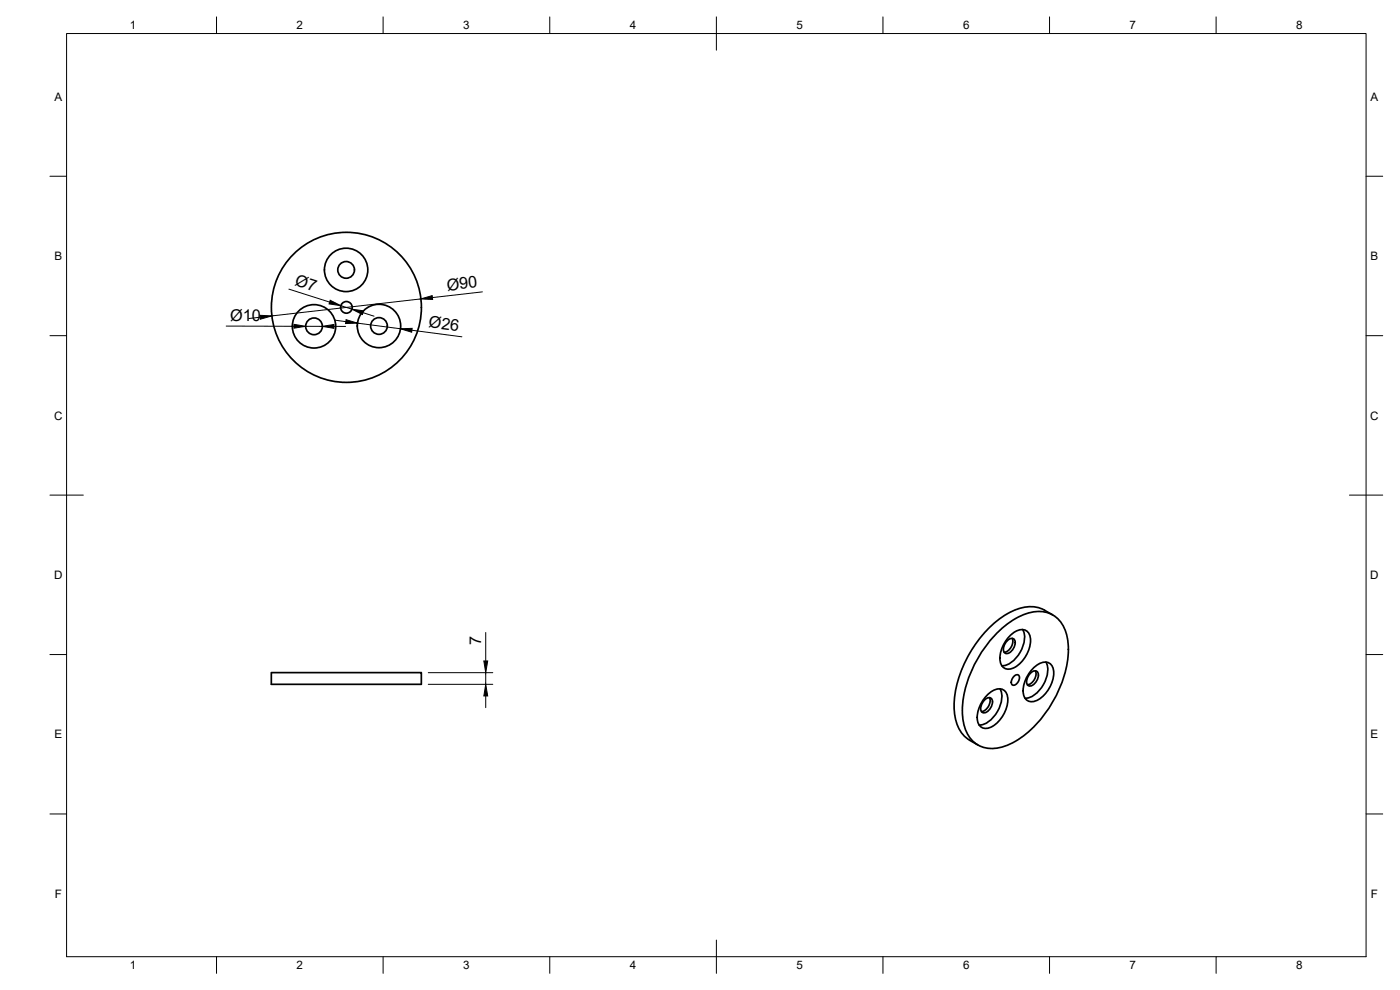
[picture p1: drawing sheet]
<svg xmlns="http://www.w3.org/2000/svg" width="420mm" height="297mm" viewBox="0 0 420 297" stroke-linecap="round" stroke-linejoin="round" font-family="sans-serif">
<!-- layer: Visible -->
<g fill="none" stroke="#000" stroke-width=".51">
<path d="M299.2 190a19.7 19.7 0 0 1 12.7-6.5 8.7 8.7 0 0 1 8.5 8 31.2 31.2 0 0 1-6.5 22.3 25.9 25.9 0 0 1-13.6 10.5 8.5 8.5 0 0 1-10.9-6.3 26.7 26.7 0 0 1 3.2-18.8l3-4.9zM302.4 192.1a1.26 1.26 0 0 1 1.8-.5 1.26 1.26 0 0 1 .4 1.8 2.8 2.8 0 0 1-2.9 2.6 2.81 2.81 0 0 1 .7-3.9zM303.2 190.6a4.1 4.1 0 0 1 5-1.2 5.7 5.7 0 0 1 .2 6.4 8.3 8.3 0 0 1-5.3 4.9 2.68 2.68 0 0 1-3-3.2 10.3 10.3 0 0 1 3.1-6.9zM303.8 191.5a3.3 3.3 0 0 1-2.4 4.2M306.9 188.9a7.8 7.8 0 0 1-1.8 8.3l-1.2 1.3-1.3 .8-1.9 .5M313.9 198.6a7.8 7.8 0 0 1-1.8 8.4l-1.3 1.2-1.3 .9-1.9 .4M316 184.5a10.9 10.9 0 0 0-13.1-.7 34.7 34.7 0 0 0-16.5 28.8 11.2 11.2 0 0 0 7.1 10.9M81.4 201.8h45v3.5h-45zM295.6 209.9a1.26 1.26 0 0 1 1.7-.5 1.26 1.26 0 0 1 .5 1.8 2.8 2.8 0 0 1-3 2.6 2.81 2.81 0 0 1 .8-3.9zM296.4 208.4a4.1 4.1 0 0 1 5-1.2 5.7 5.7 0 0 1 .2 6.4 8.3 8.3 0 0 1-5.3 4.9 2.68 2.68 0 0 1-3-3.2 10.3 10.3 0 0 1 3.1-6.9zM296.9 209.3a3.3 3.3 0 0 1-2.4 4.2M300.1 206.7a7.8 7.8 0 0 1-1.8 8.3l-1.3 1.2-1.3 .9-1.9 .4"/>
<path d="M304.3 202.9a.9 .9 0 0 1 1.6 0 2.27 2.27 0 0 1-1.9 2.7 1.51 1.51 0 0 1 0-2.3zM309.4 201.9a1.26 1.26 0 0 1 1.7-.5 1.26 1.26 0 0 1 .5 1.7 2.8 2.8 0 0 1-3 2.6 2.81 2.81 0 0 1 .8-3.8zM310.2 200.4a4.1 4.1 0 0 1 5-1.3 5.7 5.7 0 0 1 .2 6.5 8.3 8.3 0 0 1-5.4 4.9 2.68 2.68 0 0 1-3-3.3 10.3 10.3 0 0 1 3.2-6.8zM310.7 201.3a3.3 3.3 0 0 1-2.4 4.1"/>
<circle cx="94.2" cy="97.9" r="2.51"/>
<circle cx="94.2" cy="97.9" r="6.5"/>
<circle cx="103.9" cy="81" r="2.51"/>
<circle cx="103.9" cy="81" r="6.5"/>
<circle cx="104" cy="92.2" r="22.5"/>
<circle cx="104" cy="92.2" r="1.75"/>
<circle cx="113.7" cy="97.8" r="2.51"/>
<circle cx="113.7" cy="97.8" r="6.5"/>
</g>
<!-- layer: BORDER -->
<g fill="none" stroke="#000" stroke-width=".3">
<path d="M20 10.1h390v276.9h-390zM65 5.1v5M115 5.1v5M165 5.1v5M215 5.1v10M265 5.1v5M315 5.1v5M365 5.1v5M15 52.9h5M410 52.9h5M15 100.7h5M410 100.7h5"/>
<path d="M15 148.6h10M405 148.6h10M15 196.4h5M410 196.4h5M15 244.2h5M410 244.2h5M65 287v5M115 287v5M165 287v5M215 282.1v9.9M265 287v5M315 287v5"/>
<path d="M365 287v5"/>
</g>
<!-- layer: FD_Dimensions -->
<g fill="none" stroke="#000" stroke-width=".3">
<path d="M67.9 97.8l20.3 .1M78.1 95.2l-3.5 .4M86.7 86.7l12.2 3.9M91.7 97.9h5M100.2 97.9h3.5M100.3 96l3.5 .5M102.3 91.7l3.3 1.1M107.3 97l12.9 1.6M108.9 93.8l3.4 1.1M123.6 99.1l15 2M126.3 89.7l-44.7 5.1M144.8 87.6l-15 1.7"/>
<path d="M145.8 189.8v8.5M128.5 205.3h19.4M128.5 201.8h19.4M145.8 201.8v3.5M145.8 208.8v3.5"/>
</g>
<path d="M78 94.6l3.6 .2-3.4 1zM88.2 97.3l3.5 .6-3.5 .6zM99.1 90.1l3.2 1.6-3.5-.5zM96.7 97.9l3.5-.5v1.1zM103.9 95.9l3.4 1.1-3.6 .1zM105.6 92.8l3.5 .5-.3 1.1zM120.2 98.6l3.5-.1-.2 1.2zM126.3 89.7l3.4-1 .1 1.2zM145.2 198.3h1.2l-.6 3.5zM145.8 205.3l.6 3.5h-1.2z" fill="#000" stroke="#000" stroke-width=".3"/>
<g font-size="4.9">
<text x="88.3" y="85.6" transform="rotate(18 88.3 85.6)">Ø7</text>
<text x="134.3" y="87.2" transform="rotate(-6 134.3 87.2)">Ø90</text>
<text x="69.1" y="96.3">Ø10</text>
<text x="128.5" y="98.2" transform="rotate(7 128.5 98.2)">Ø26</text>
<text x="144.4" y="193.7" transform="rotate(-90 144.4 193.7)">7</text>
</g>
<g font-size="3.5">
<text x="39" y="8.8">1</text>
<text x="89" y="8.8">2</text>
<text x="139" y="8.8">3</text>
<text x="189" y="8.8">4</text>
<text x="239" y="8.8">5</text>
<text x="289" y="8.8">6</text>
<text x="339" y="8.8">7</text>
<text x="389" y="8.8">8</text>
<text x="16.3" y="30.2">A</text>
<text x="411.3" y="30.2">A</text>
<text x="16.3" y="78">B</text>
<text x="411.3" y="78">B</text>
<text x="16.2" y="125.9">C</text>
<text x="411.2" y="125.9">C</text>
<text x="16.2" y="173.7">D</text>
<text x="411.2" y="173.7">D</text>
<text x="16.3" y="221.6">E</text>
<text x="411.3" y="221.6">E</text>
<text x="16.4" y="269.4">F</text>
<text x="411.4" y="269.4">F</text>
<text x="39" y="290.8">1</text>
<text x="89" y="290.8">2</text>
<text x="139" y="290.8">3</text>
<text x="189" y="290.8">4</text>
<text x="239" y="290.8">5</text>
<text x="289" y="290.8">6</text>
<text x="339" y="290.8">7</text>
<text x="389" y="290.8">8</text>
</g>
</svg>
